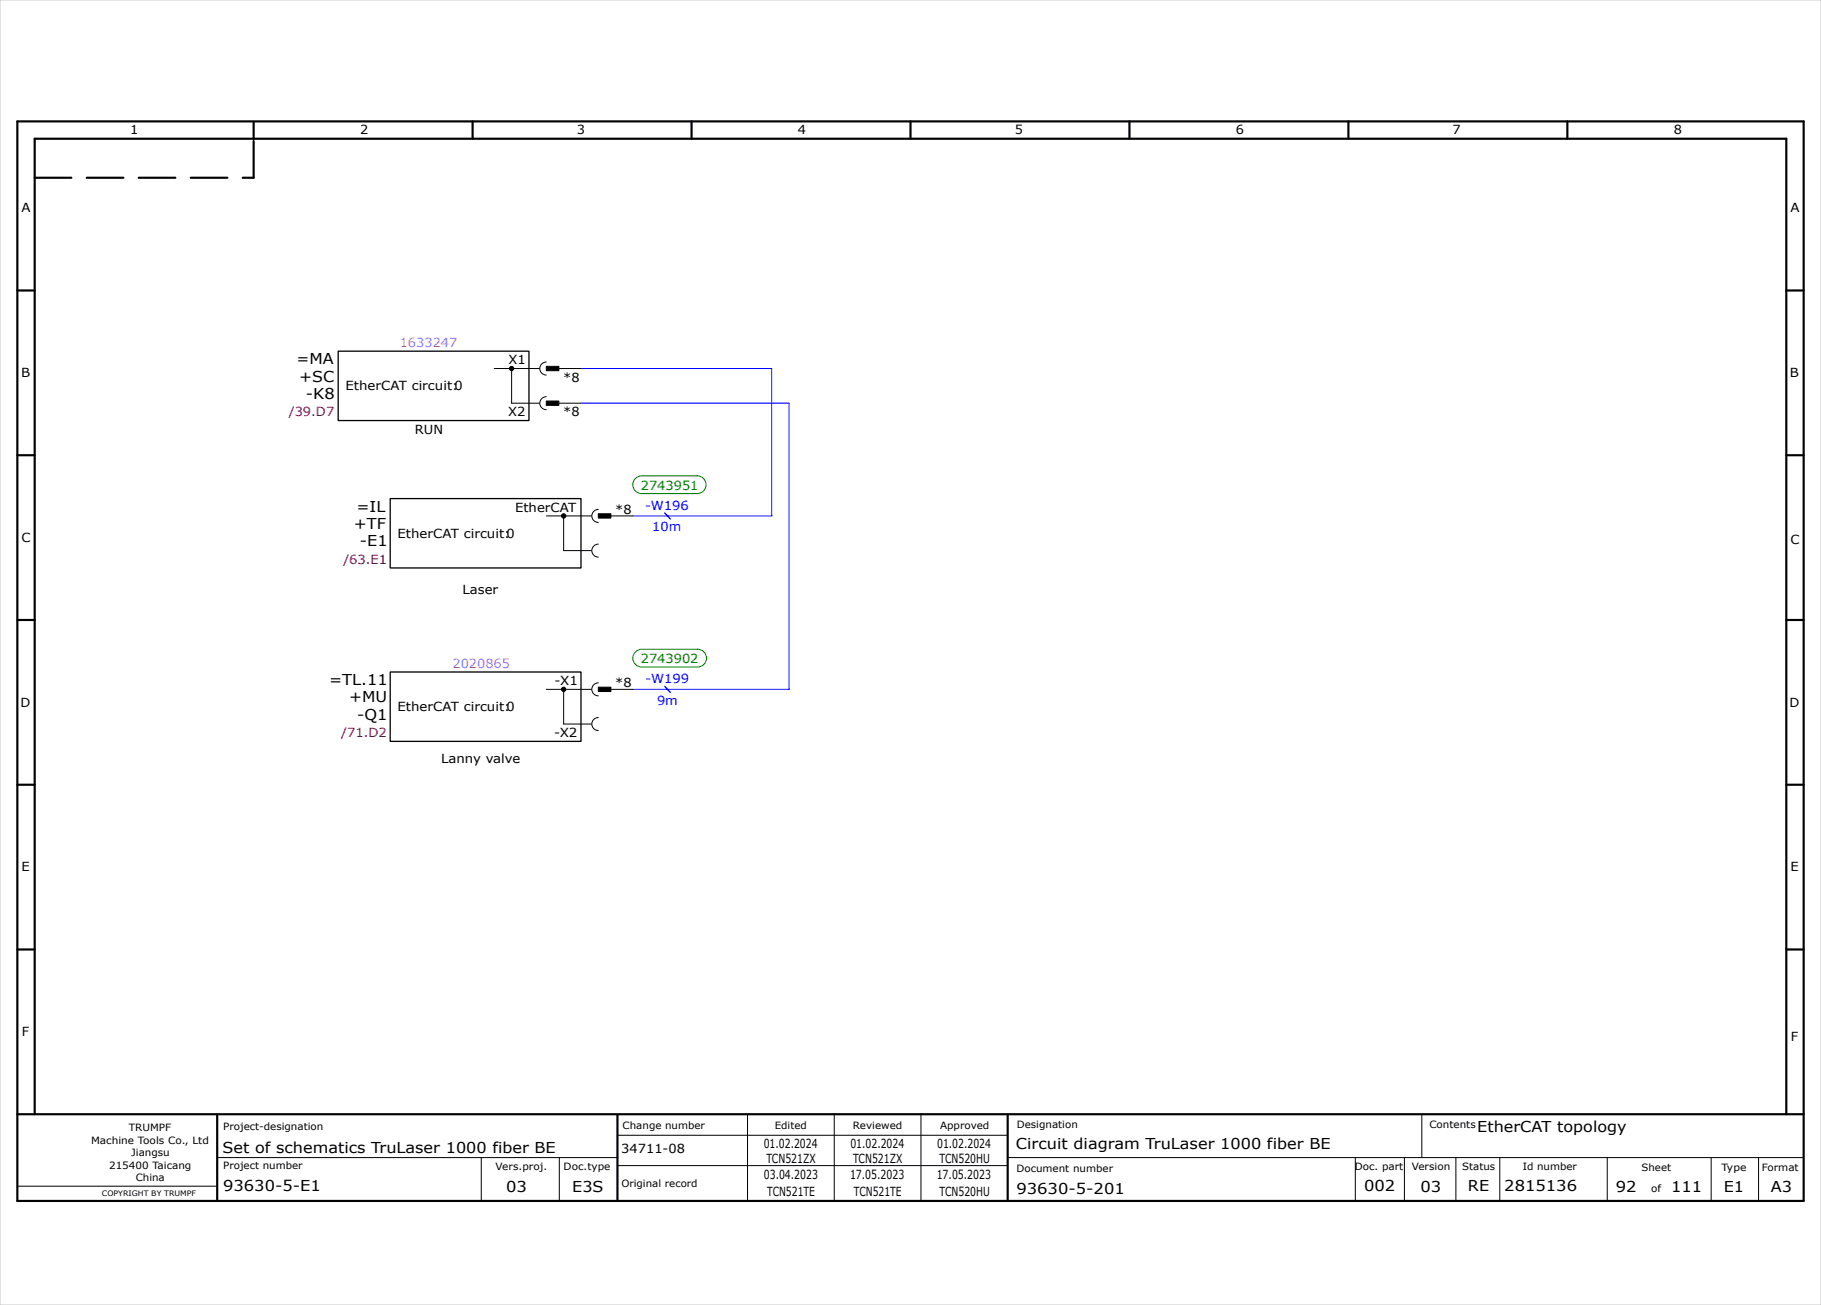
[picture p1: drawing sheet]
<svg xmlns="http://www.w3.org/2000/svg" width="420mm" height="301mm" viewBox="0 0 420 301" stroke-linecap="round" stroke-linejoin="round" font-family="sans-serif">
<g fill="none" stroke="#000" stroke-width=".5">
<path d="M4 28h412v249h-412zM58.5 28.2v3.8M109 28v4M159.5 28v4M210 28v4M260.5 28v4M311 28v4M361.5 28v4M4 67h4M412 67h4M4 105h4M412 105h4"/>
<path d="M4 143h4M412 143h4M4 181h4M412 181h4M4 219h4M412 219h4M4 257h412M8 257v-225h404v225M50.1 257.1v19.8M142.4 257.2v19.8M232.4 257.1v19.7"/>
</g>
<g fill="none" stroke="#000" stroke-width=".23">
<path d="M114 85h10.4M118 85v8h6.4M126 91.5a1.5 1.5 0 0 0-1.5 1.5 1.5 1.5 0 0 0 1.5 1.5M126 83.5a1.5 1.5 0 0 0-1.5 1.5 1.5 1.5 0 0 0 1.5 1.5M129 93h5M129 85h5M126 119h10.4M130 119v8h6.4M138 117.5a1.5 1.5 0 0 0-1.5 1.5 1.5 1.5 0 0 0 1.5 1.5M141 119h5M138 125.5a1.5 1.5 0 0 0-1.5 1.5 1.5 1.5 0 0 0 1.5 1.5M126 159h10.4"/>
<path d="M130 159v8h6.4M138 157.5a1.5 1.5 0 0 0-1.5 1.5 1.5 1.5 0 0 0 1.5 1.5M141 159h5M138 165.5a1.5 1.5 0 0 0-1.5 1.5 1.5 1.5 0 0 0 1.5 1.5M172.4 256.9v20M192.4 256.9v20M212.4 256.9v20M327.9 256.9v10M4.1 273.6h45.7M50.1 267h92.2M111 267v10M129 267v10"/>
<path d="M142.4 261.9h90M142.4 268.9h90M232.5 267h183.5M312.6 267v10M323.9 267.1v10M335.8 267.1v10M345.9 267v10.1M370.7 267v9.8M394.7 267.1v10M405.6 267v10"/>
</g>
<path d="M8 41h50.5M58.5 41v-8.8" fill="none" stroke="#000" stroke-width=".5" stroke-dasharray="8.5 3.5"/>
<path d="M0 0h420v301h-420z" fill="none" stroke="#c9c9c9" stroke-width=".23"/>
<path d="M78 81h44v16h-44zM90 115h44v16h-44zM90 155h44v16h-44z" fill="none" stroke="#000" stroke-width=".3"/>
<g fill="#000" stroke="#000" stroke-width=".23">
<path d="M126 84.5h2.9v1h-2.9z" fill-rule="evenodd"/>
<path d="M126 92.5h2.9v1h-2.9z" fill-rule="evenodd"/>
<path d="M138 118.5h2.9v1h-2.9z" fill-rule="evenodd"/>
<path d="M138 158.5h2.9v1h-2.9z" fill-rule="evenodd"/>
<circle cx="118" cy="85" r=".5"/>
<circle cx="130" cy="119" r=".5"/>
<circle cx="130" cy="159" r=".5"/>
</g>
<path d="M134 85h44v34h-32M134 93h48v66h-36" fill="none" stroke="#00f" stroke-width=".23"/>
<g fill="#fff" stroke="#008000" stroke-width=".23">
<path d="M146.6 110.4l.9-.6 .5-.1h12.8a2.05 2.05 0 0 1 2 2.1 2.05 2.05 0 0 1-2 2h-12.8a2.05 2.05 0 0 1-1.9-1.2 2.05 2.05 0 0 1 .5-2.2z" fill-rule="evenodd"/>
<path d="M146.6 150.4l.9-.6 .5-.1h12.9a2.05 2.05 0 0 1 2.1 2.1 2.05 2.05 0 0 1-2.1 2h-12.9a2.05 2.05 0 0 1-1.9-1.2 2.05 2.05 0 0 1 .5-2.2z" fill-rule="evenodd"/>
</g>
<path d="M153.3 118.3l1.3 1.4M153.3 158.3l1.3 1.4" fill="none" stroke="#00f" stroke-width=".3"/>
<g font-size="3.5">
<text x="68.4" y="84">=MA</text>
<text x="69" y="88">+SC</text>
<text x="70.5" y="92">-K8</text>
<text x="82.2" y="118">=IL</text>
<text x="81.6" y="122">+TF</text>
<text x="83" y="126">-E1</text>
<text x="75.9" y="158">=TL.11</text>
<text x="80.5" y="162">+MU</text>
<text x="82.4" y="166">-Q1</text>
<text x="340.7" y="261">EtherCAT topology</text>
<text x="51.3" y="266">Set of schematics TruLaser 1000 fiber BE</text>
<text x="234.3" y="265">Circuit diagram TruLaser 1000 fiber BE</text>
<text x="51.5" y="274.7">93630-5-E1</text>
<text x="116.8" y="274.9">03</text>
<text x="132" y="274.9">E3S</text>
<text x="234.4" y="275.3">93630-5-201</text>
<text x="314.6" y="274.8">002</text>
<text x="327.6" y="274.9">03</text>
<text x="338.6" y="274.8">RE</text>
<text x="346.9" y="274.7">2815136</text>
<text x="372.7" y="275">92</text>
<text x="385.4" y="275">111</text>
<text x="397.6" y="275">E1</text>
<text x="408.4" y="275">A3</text>
</g>
<g font-size="2.9">
<text x="30" y="31">1</text>
<text x="83" y="31">2</text>
<text x="133.1" y="31">3</text>
<text x="184.1" y="31">4</text>
<text x="234.1" y="31">5</text>
<text x="285" y="31">6</text>
<text x="335" y="31">7</text>
<text x="386" y="31">8</text>
<text x="5" y="49">A</text>
<text x="413" y="49">A</text>
<text x="117.3" y="84">X1</text>
<text x="4.8" y="87">B</text>
<text x="79.7" y="90">EtherCAT circuit:0</text>
<text x="129.9" y="88">*8</text>
<text x="412.8" y="87">B</text>
<text x="95.7" y="100">RUN</text>
<text x="117.2" y="96">X2</text>
<text x="129.9" y="96">*8</text>
<text x="118.8" y="118">EtherCAT</text>
<text x="141.9" y="118.5">*8</text>
<text x="5" y="125">C</text>
<text x="91.7" y="124">EtherCAT circuit:0</text>
<text x="413" y="125.5">C</text>
<text x="106.7" y="137">Laser</text>
<text x="127.9" y="158">-X1</text>
<text x="141.9" y="158.5">*8</text>
<text x="4.8" y="163">D</text>
<text x="91.7" y="164">EtherCAT circuit:0</text>
<text x="412.7" y="163">D</text>
<text x="127.8" y="170">-X2</text>
<text x="101.7" y="176">Lanny valve</text>
<text x="5" y="201">E</text>
<text x="413" y="201">E</text>
<text x="5.1" y="239">F</text>
<text x="413" y="240">F</text>
<text x="143.3" y="266">34711-08</text>
<text x="176.1" y="264.9">01.02.2024</text>
<text x="176.8" y="268.4">TCN521ZX</text>
<text x="196.1" y="264.9">01.02.2024</text>
<text x="196.8" y="268.4">TCN521ZX</text>
<text x="216.1" y="264.9">01.02.2024</text>
<text x="216.7" y="268.4">TCN520HU</text>
<text x="176.2" y="271.9">03.04.2023</text>
<text x="176.9" y="275.9">TCN521TE</text>
<text x="196" y="271.9">17.05.2023</text>
<text x="196.9" y="275.9">TCN521TE</text>
<text x="216" y="271.9">17.05.2023</text>
<text x="216.7" y="275.9">TCN520HU</text>
</g>
<g font-size="2.9" fill="#f0f">
<text x="92.2" y="80">1633247</text>
<text x="104.3" y="154">2020865</text>
</g>
<g font-size="2.9" fill="#b60000">
<text x="66.6" y="96">/39.D7</text>
<text x="79.2" y="130">/63.E1</text>
<text x="78.7" y="170">/71.D2</text>
</g>
<g font-size="2.9" fill="#008000">
<text x="147.8" y="113">2743951</text>
<text x="147.8" y="153">2743902</text>
</g>
<g font-size="2.9" fill="#00f">
<text x="148.8" y="117.6">-W196</text>
<text x="150.4" y="122.5">10m</text>
<text x="148.9" y="157.6">-W199</text>
<text x="151.6" y="162.5">9m</text>
</g>
<g font-size="2.3">
<text x="21" y="263.8">Machine Tools Co., Ltd</text>
<text x="29.7" y="260.8">TRUMPF</text>
<text x="51.5" y="260.7">Project-designation</text>
<text x="143.6" y="260.4">Change number</text>
<text x="178.7" y="260.4">Edited</text>
<text x="196.7" y="260.4">Reviewed</text>
<text x="216.8" y="260.4">Approved</text>
<text x="234.5" y="260.2">Designation</text>
<text x="329.7" y="260.1">Contents</text>
<text x="25.2" y="269.6">215400 Taicang</text>
<text x="30.3" y="266.7">Jiangsu</text>
<text x="51.5" y="269.7">Project number</text>
<text x="114.3" y="269.9">Vers.proj.</text>
<text x="130" y="269.9">Doc.type</text>
<text x="312.5" y="269.8">Doc. part</text>
<text x="325.6" y="269.9">Version</text>
<text x="337.3" y="269.8">Status</text>
<text x="351.2" y="269.8">Id number</text>
<text x="406.4" y="270">Format</text>
<text x="31.3" y="272.5">China</text>
<text x="143.3" y="273.9">Original record</text>
<text x="234.4" y="270.3">Document number</text>
<text x="378.6" y="270">Sheet</text>
<text x="380.8" y="275">of</text>
<text x="397" y="270">Type</text>
</g>
<text font-size="1.7" x="23.5" y="275.8">COPYRIGHT BY TRUMPF</text>
</svg>
